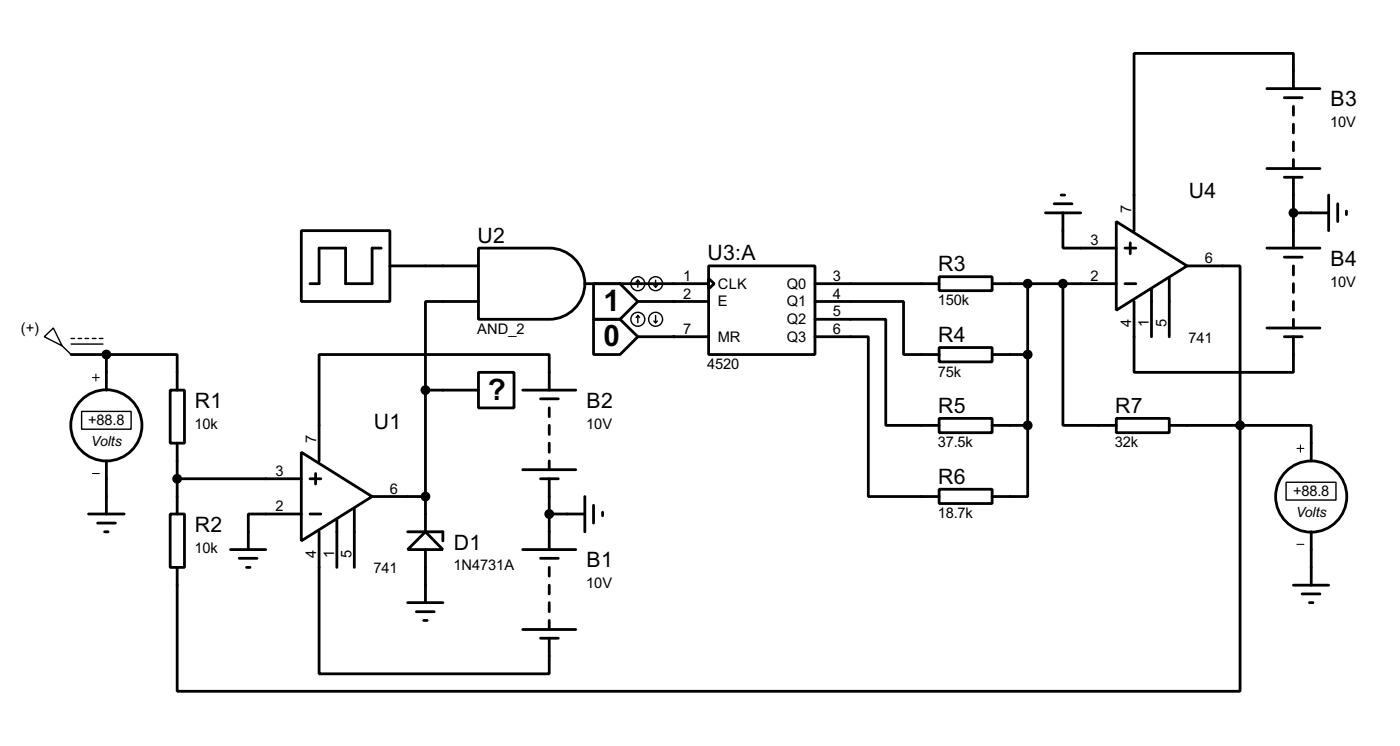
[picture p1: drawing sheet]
<svg xmlns="http://www.w3.org/2000/svg" width="201mm" height="107mm" viewBox="0 0 201 107" stroke-linecap="round" stroke-linejoin="round" font-family="sans-serif">
<g fill="none" stroke="#000" stroke-width=".4">
<path d="M181.7 12.7h7.6M184.2 14h2.5M185.5 12.7v-5h-22.9v25.4M185.5 15.3v1.2M185.5 17.8v1.3M43.2 33.1h12.7v10.1h-12.7zM54.7 35.6h-1.3v5.1h-3.8v-5.1h-3.8v5.1h-1.3M55.9 38.1h12.7M68.6 35.6h10.2a5.1 5.1 0 0 1 5.1 5.1 5.1 5.1 0 0 1-5.1 5.1h-10.2zM101.6 38.1h15.3v12.7h-15.3zM101.6 39.9l.8 .8-.8 .7zM134.7 39.7h7.6v2h-7.6z"/>
<path d="M149.9 30.5h5.1M151.2 29.2h2.5M152.2 28h.5M152.4 30.5v5.1h7.7M160.1 31.8l10.1 6.3-10.1 6.4zM161.3 35.6h1.6M162.1 34.8v1.6M167.7 39.9v8.4M170.2 38.1h7.6v22.9M181.7 24.2h7.6M181.7 35.6h7.6M184.2 25.4h2.5"/>
<path d="M184.2 36.9h2.5M185.5 20.4v1.2M185.5 22.9v1.3M185.5 25.4v10.2M185.5 38.1v1.3M185.5 30.5h5M190.5 28v5.1M191.8 29.2v2.6M193.1 30.3v.5M10.2 50.8h5.1M15.3 50.8h10.1v5.1M15.3 50.8v5.1"/>
<path d="M24.4 55.9h2.1v7.6h-2.1zM61 55.9v20.3M61 55.9h7.6M68.6 53.4h5.1v5.1h-5.1zM68.6 43.2h-7.6v12.7M75 55.9h7.6M77.5 57.2h2.6M78.8 55.9v-5.1h-33v15.3M78.8 58.5v1.2M83.9 40.7h17.7M85.1 40.7h3.8l2.6 2.5-2.6 2.6h-3.8zM85.1 45.8h3.8l2.6 2.5-2.6 2.5h-3.8z"/>
<path d="M91.5 43.2h10.1M91.5 48.3h10.1M116.9 43.2h12.7v7.6h5.1M116.9 45.8h10.1v15.2h7.7M116.9 48.3h7.6v22.9h10.2M116.9 40.7h17.8M134.7 49.8h7.6v2.1h-7.6zM134.7 60h7.6v2h-7.6zM142.3 50.8h5.1M142.3 40.7h17.8M147.4 40.7v20.3M152.4 40.7v20.3h7.7"/>
<path d="M160.1 60h7.6v2h-7.6zM161.3 40.7h1.6M162.6 43.2v10.2h22.9v-5.1M165.1 41.4v6.9M181.7 47h7.6M184.2 48.3h2.5M185.5 40.7v1.2M185.5 43.2v1.3M185.5 45.8v1.2M12.7 73.7h5.1M14 75h2.6M15 76.2h.5"/>
<path d="M15.3 66.1v7.6M24.4 73.7h2.1v7.6h-2.1zM25.4 63.5v10.2M25.4 68.6h17.8M33.1 78.8h5M43.2 64.8l10.2 6.4-10.2 6.3zM43.2 73.7h-7.6v5.1M44.5 73.7h1.5M44.5 68.6h1.5M45.3 67.9v1.5M45.8 76.2v20.4h33v-5.1M48.3 74.5v6.8"/>
<path d="M50.8 72.9v8.4M53.4 71.2h7.6M58.5 76.2h5v1.3M61 76.2l2.5 2.6h-5zM61 78.8v7.6M75 78.8h7.6M75 67.3h7.6M77.5 68.6h2.6M78.8 61v1.3M78.8 63.5v1.3M78.8 66.1v1.2M78.8 68.6v10.2"/>
<path d="M78.8 73.7h5.1M83.9 71.2v5M85.1 72.4v2.6M86.4 73.4v.5M134.7 70.1h7.6v2.1h-7.6zM142.3 61h5.1M147.4 61v10.2h-5.1M167.7 61h10.1M177.8 61v38.1h-152.4v-17.8M177.8 61h10.2v5.1M188 76.2v7.7M34.3 80h2.6"/>
<path d="M35.4 81.3h.5M58.5 86.4h5M59.7 87.7h2.6M60.8 88.9h.5M75 90.2h7.6M77.5 80h2.6M77.5 91.5h2.6M78.8 81.3v1.3M78.8 83.9v1.2M78.8 86.4v1.3M78.8 88.9v1.3M185.5 83.9h5"/>
<path d="M186.7 85.1h2.6M187.8 86.4h.5"/>
<circle cx="15.2" cy="61" r="5.1"/>
<circle cx="188" cy="71.2" r="5.1"/>
</g>
<g fill="#000">
<circle cx="96.6" cy="48.3" r=".2"/>
<circle cx="96.6" cy="43.2" r=".2"/>
</g>
<g fill="none" stroke="#000" stroke-width=".2">
<path d="M6.4 48.3l1.3-1.3 1.2 2.6zM8.9 49.6l1.3 1.2M10.2 48.5h.5M10.2 49.3h4.6M11.2 48.5h.5M11.7 59h7.1v2.5h-7.1zM12.2 48.5h.5M13.3 48.5h.5M14.3 48.5h.5M91.5 40.2l-.3 .2M91.5 40.2l.2 .2M91.5 40.2v1"/>
<path d="M91.5 45.2v1.1M91.5 45.2l-.3 .3M91.5 45.2l.2 .3M93.8 40.9l.2 .3M93.8 46l.2 .3M94 40.2v1M94 45.2v1.1M94.3 40.9l-.3 .3M94.3 46l-.3 .3M184.4 69.1h7.2v2.6h-7.2z"/>
<circle cx="91.4" cy="45.8" r="1"/>
<circle cx="91.4" cy="40.7" r="1"/>
<circle cx="94" cy="40.7" r="1"/>
<circle cx="94" cy="45.8" r="1"/>
</g>
<path d="M13.3 54.1h1M13.8 53.6v1M13.3 67.9h1M186 64.3h1M186 78h1M186.5 63.8v1" fill="none" stroke="#000" stroke-width=".15"/>
<g fill="#000" stroke="#000" stroke-width=".4">
<circle cx="185.4" cy="30.5" r=".5"/>
<circle cx="15.2" cy="50.8" r=".5"/>
<circle cx="61" cy="55.9" r=".5"/>
<circle cx="147.3" cy="50.8" r=".5"/>
<circle cx="147.3" cy="40.7" r=".5"/>
<circle cx="152.4" cy="40.7" r=".5"/>
<circle cx="25.4" cy="68.6" r=".5"/>
<circle cx="61" cy="71.2" r=".5"/>
<circle cx="78.7" cy="73.7" r=".5"/>
<circle cx="147.3" cy="61" r=".5"/>
<circle cx="177.8" cy="61" r=".5"/>
</g>
<g font-size="4.8">
<text x="86.6" y="44.6">1</text>
<text x="86.6" y="49.6">0</text>
<text x="70" y="57.3">?</text>
</g>
<g font-size="3.4">
<text x="190.8" y="15.2">B3</text>
<text x="170.5" y="28.4">U4</text>
<text x="68.5" y="34.7">U2</text>
<text x="101.5" y="37.3">U3:A</text>
<text x="134.5" y="38.9">R3</text>
<text x="190.8" y="38.1">B4</text>
<text x="134.5" y="49">R4</text>
<text x="28" y="58.5">R1</text>
<text x="84.1" y="58.5">B2</text>
<text x="134.5" y="59.2">R5</text>
<text x="159.9" y="59.2">R7</text>
<text x="53.6" y="61.5">U1</text>
<text x="134.5" y="69.3">R6</text>
<text x="28" y="76.2">R2</text>
<text x="65.1" y="78.8">D1</text>
<text x="84.1" y="81.3">B1</text>
</g>
<g font-size="2.4">
<text x="190.7" y="18.2">10V</text>
<text x="156.4" y="35.2">3</text>
<text x="162.2" y="30.5" transform="rotate(-90 162.2 30.5)">7</text>
<text x="98" y="40.2">1</text>
<text x="102.9" y="41.4">CLK</text>
<text x="112.8" y="41.4">Q0</text>
<text x="119.4" y="40.2">3</text>
<text x="156.4" y="40.2">2</text>
<text x="172.8" y="37.7">6</text>
<text x="190.7" y="41.1">10V</text>
<text x="3" y="47.7">(+)</text>
<text x="68.4" y="47.9">AND_2</text>
<text x="98" y="42.8">2</text>
<text x="98" y="47.9">7</text>
<text x="102.9" y="43.9">E</text>
<text x="112.8" y="43.9">Q1</text>
<text x="112.8" y="46.5">Q2</text>
<text x="119.4" y="42.8">4</text>
<text x="119.4" y="45.4">5</text>
<text x="119.4" y="47.9">6</text>
<text x="134.5" y="43.7">150k</text>
<text x="162.2" y="46.9" transform="rotate(-90 162.2 46.9)">4</text>
<text x="164.7" y="46.9" transform="rotate(-90 164.7 46.9)">1</text>
<text x="167.3" y="46.9" transform="rotate(-90 167.3 46.9)">5</text>
<text x="101.4" y="52.9">4520</text>
<text x="102.9" y="48.9">MR</text>
<text x="112.8" y="48.9">Q3</text>
<text x="134.5" y="54">75k</text>
<text x="170.4" y="49.1">741</text>
<text x="12.7" y="60.9">+88.8</text>
<text x="27.9" y="61.4">10k</text>
<text x="45.4" y="63.5" transform="rotate(-90 45.4 63.5)">7</text>
<text x="84.1" y="61.4">10V</text>
<text x="134.5" y="64.1">37.5k</text>
<text x="159.9" y="64.1">32k</text>
<text x="39.5" y="68.2">3</text>
<text x="55.9" y="70.8">6</text>
<text x="185.4" y="71.1">+88.8</text>
<text x="39.5" y="73.3">2</text>
<text x="134.5" y="74.3">18.7k</text>
<text x="27.9" y="79.2">10k</text>
<text x="45.4" y="79.9" transform="rotate(-90 45.4 79.9)">4</text>
<text x="47.9" y="79.9" transform="rotate(-90 47.9 79.9)">1</text>
<text x="50.4" y="79.9" transform="rotate(-90 50.4 79.9)">5</text>
<text x="53.6" y="82.1">741</text>
<text x="65" y="81.7">1N4731A</text>
<text x="84.1" y="84.3">10V</text>
</g>
<g font-size="2.3">
<text x="13.1" y="63.9">Volts</text>
<text x="185.8" y="74.1">Volts</text>
</g>
</svg>
